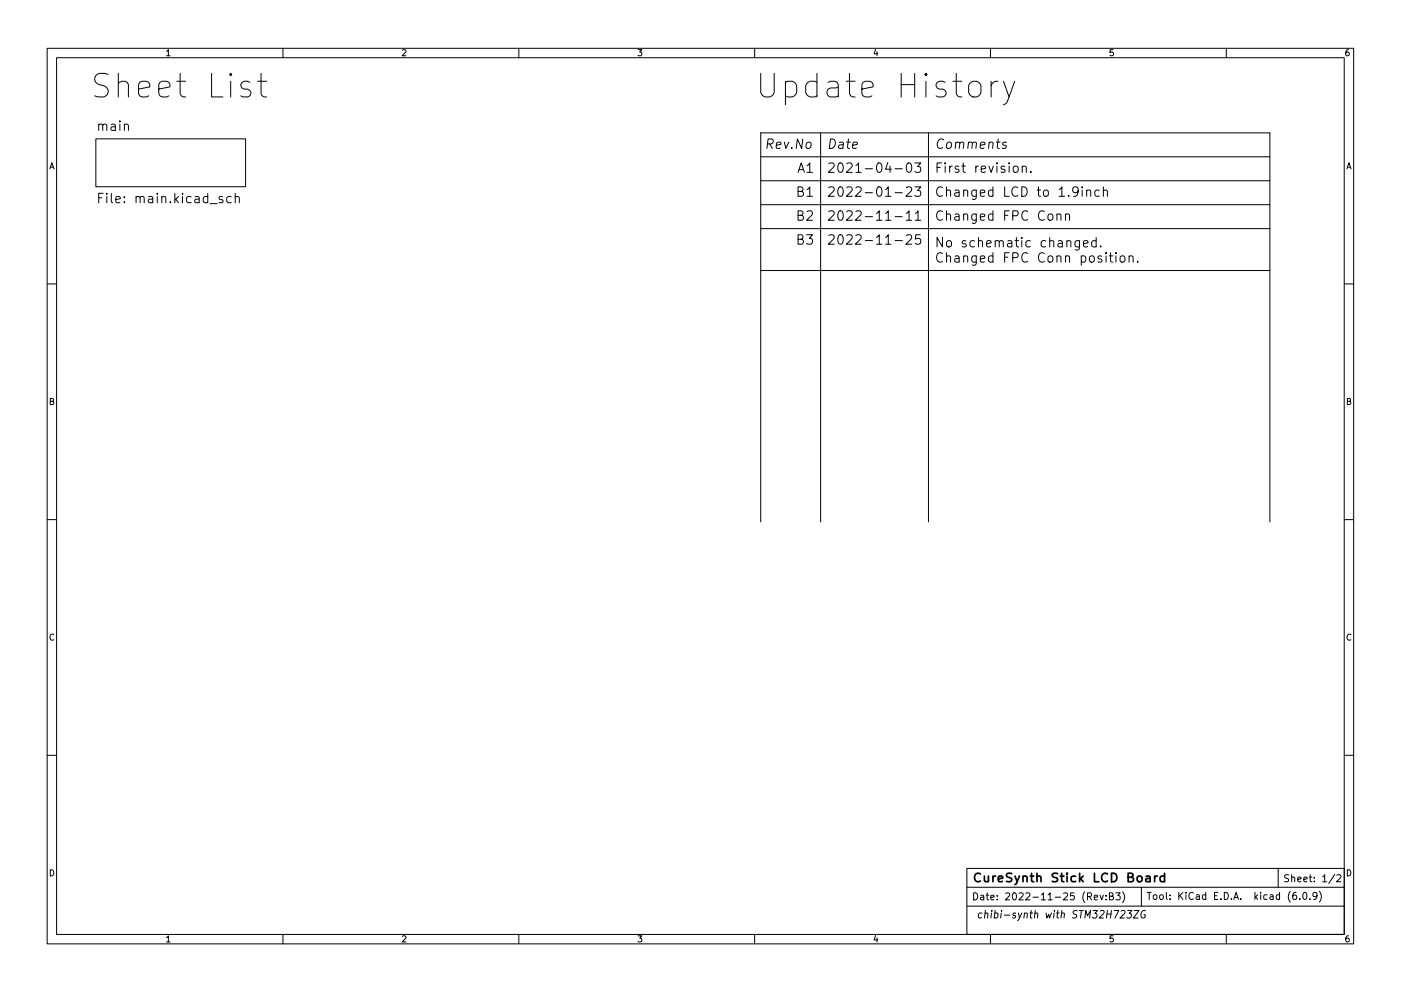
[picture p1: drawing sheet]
<svg xmlns="http://www.w3.org/2000/svg" width="297mm" height="210mm" viewBox="0 0 297 210" stroke-linecap="round" stroke-linejoin="round" font-family="sans-serif">
<g fill="none" stroke="#000" stroke-width=".21">
<path d="M10 10.2h277v190.1h-277zM12 12.2h273v186.1h-273zM53 17.5l-.5-.3h-.7l-.5 .3-.2 .5 .2 .7 1.7 .4 .2 .5-.2 .7-.5 .3h-1l-.4-.3M54.6 17.2h1.9M55.3 15.6v4.3l.3 .4 .5 .3h.4M60 10.2v2M110 10.2v2M160 10.2v2M210 10.2v2M210.1 17.2v3.4M211.6 17.2a1.28 1.28 0 0 0-1.5 1M212.8 17.2l1.1 3.4"/>
<path d="M215.1 17.2l-1.6 4.6-.7 .4M260 10.2v2M20.3 29.5h31.8v10.1h-31.8zM161.3 38.3h107.9M161.3 33.3h107.9M174 28.2v82.5M189.8 35.8h1.5M192.2 39.8l.2-.2 .7 .1a.54 .54 0 0 1 .1 .8l-1.1 1.2h1.2M192.4 34.7l.4-.1a1.26 1.26 0 0 1 0 2h-.2a1.33 1.33 0 0 1-.2-1.9zM194 34.6h1.2l-.7 .7a.54 .54 0 0 1 .7 .4v.5l-.2 .3-.7 .1-.3-.2M194 39.6h1.2l-.7 .8a.54 .54 0 0 1 .7 .4v.5l-.2 .3-.7 .1-.3-.2M196.8 28.2v82.5"/>
<path d="M213.4 30.2a.49 .49 0 0 0-.8 .3l.2 .3 .5 .1v.3l-.3 .3-.5-.1M215 35.3a.54 .54 0 0 1 .9 .3v.6a.54 .54 0 0 1-.6 .4 .54 .54 0 0 1-.5-.4v-.6zM216.7 35.4a.5 .5 0 0 1 .9 .1v1.1M216.7 35.2v1.4M218.5 36.4v.2M229.4 39.6v.2M233.9 39.6v2.1M20.9 42h.7M21.9 41h-1v2M49 41.8l-.6-.1-.3 .4v.5l.2 .3h.7M49.9 41.9a.5 .5 0 0 1 .8 .1v1M49.9 41v2"/>
<path d="M161.3 57.4h107.9M161.3 48.5h107.9M161.3 43.4h107.9M189.8 40.9h1.5M189.8 51h1.5M189.8 46h1.5M192.2 50l.2-.2 .7 .1a.54 .54 0 0 1 .1 .8l-1.1 1.1h1.2M192.2 45.3l.5-.6v2M192.2 46.7h1.1M194.1 45.3l.5-.6v2M194.1 46.7h1.1M195.1 49.8h-.9l-.1 1 .3-.2 .6 .1 .2 .3-.1 .6-.3 .2h-.4l-.3-.2"/>
<path d="M224.1 45.6a.5 .5 0 0 1 .9 .1v1M224.1 45.4v1.3M225.9 45.6a.5 .5 0 0 1 .9 .1v1M225.9 45.4v1.3M228.9 51.1v1.6a.54 .54 0 0 1-.9 .3M228.9 51.1h-.6l-.4 .3v.6l.2 .3h.8M229.7 51.7l1-.2-.1-.4h-.6l-.3 .2 .1 1h.8M230.4 40.5a.5 .5 0 0 1 .9 .1v1.1M230.4 40.3v1.4M232.4 51.1h-.6l-.4 .3v.6l.2 .3h.8M232.4 50.4v2M233.1 40.4l-.6-.1-.4 .4v.6l.2 .3h.8"/>
<path d="M233.4 52.2v.2M233.9 40.5a.5 .5 0 0 1 .9 .1v1.1M235.2 54.3h.7M235.5 53.6v1.7l.1 .2 .3 .1M236.6 53.6v.2M236.6 54.3v1.3M237.6 54.5a.54 .54 0 0 1 .5-.2 .54 .54 0 0 1 .4 .4v.5a.54 .54 0 0 1-.5 .4 .54 .54 0 0 1-.5-.4zM239.4 54.5a.5 .5 0 0 1 .8 .1v1M239.4 54.3v1.3M241.2 55.4v.2M10 60.2h2M285 60.2h2"/>
<path d="M10 110.2h2M161.3 110.7v-82.5h107.9v82.5M285 110.2h2M10 160.2h2M285 160.2h2M60 198.3v2M110 198.3v2M160 198.3v2M205 184.2h80v14h-80zM205 188.2h80M205 192.2h80M208.2 193.8l-.4-.1-.3 .3v.7h.6"/>
<path d="M208.8 193.9l.3-.2 .3 .1v1M208.9 193.2l-.2 1.6M210 198.3v2M210.2 193.7l-.1 1.1M210.3 193.2v.1M210.9 193.8l.5-.1 .2 .3-.2 .7h-.6M211 193.2l-.2 1.6M212.3 193.7l-.1 1.1M212.4 193.2l-.1 .1M212.9 194.2h1.2M215.4 193.8a.37 .37 0 0 0-.6 .1v.3l.5 .1v.2l-.2 .3-.4-.1M215.9 193.7l.3 1.1"/>
<path d="M216.6 193.7l-.6 1.5-.3 .1M217.2 193.9l.2-.2 .4 .1-.1 1M217.2 193.7l-.1 1.1M218.4 193.7h.5M218.6 193.2l-.1 1.3 .3 .3M219.4 193.9l.2-.2 .4 .1-.1 1M219.5 193.2l-.2 1.6M221.8 193.7l.1 1.1 .4-.8 .2 .8 .4-1.1M223.5 193.7l-.1 1.1M223.6 193.2v.1M224 193.7h.6M224.3 193.2l-.2 1.3 .3 .3"/>
<path d="M225.1 193.9l.2-.2 .3 .1v1M225.1 193.2l-.2 1.6M228.4 193.2h-.5l-.3 .1v.5l.6 .3 .1 .4-.4 .3-.5-.1M228.9 193.2h.8M229.3 193.2l-.2 1.6M230 194.8l.2-1.6 .4 1.1 .6-1.1-.2 1.6M231.8 193.2h.9l-.6 .6 .4 .1v.7l-.3 .2-.6-.2M232 190.4l.7-.1-.1-.3-.4-.1-.2 .2 .1 .8h.5M233.2 189.9l.4 1 .3-1M233.3 193.3l.6-.1 .2 .1v.3l-1.1 1.2h.9M234.5 190.8v.1M234.5 190v.1"/>
<path d="M234.7 193.9h.8M234.8 193.2l-.2 1.6M235.2 190.1h.7l.1-.2-.1-.3-.7-.2v1.5h.6l.2-.1 .1-.4-.4-.3M235.6 193.2l-.2 1.6M236.2 193.2h1l-.8 1.6M236.6 189.4h.9l-.5 .6 .4 .1v.7l-.2 .1-.6-.1M237.7 193.3l.6-.1 .2 .1v.3l-1.1 1.2h1M238 189.2a1.72 1.72 0 0 1 0 2.3M239.1 193.2h.9l-.6 .6 .4 .1-.1 .7-.2 .2-.6-.2M240.5 193.2h1l-1.2 1.6h1M242 188.2v4M242.8 193.2a.82 .82 0 0 0-.9 .6 .82 .82 0 0 0 .4 1l.4-.2 .1-.5h-.3"/>
<path d="M260 198.3v2M271 184.2v4M274.8 189.3l-.4 .1a1.01 1.01 0 0 0 0 1.4l.5-.1v-.5l-.2-.3h-.3l-.3 .3M275.6 190.7v.1M276.4 189.4l.2-.1a.8 .8 0 0 1 .5 .8 .8 .8 0 0 1-.5 .7 .99 .99 0 0 1-.2-1.4zM277.7 190.7v.1M279.2 190l-.3 .3-.4-.1-.1-.2 .1-.6 .4-.1 .2 .2a.99 .99 0 0 1-.3 1.3h-.3M279.7 189.1a1.72 1.72 0 0 1 0 2.3M283 185.5l-1.3 1.9M283.4 185.7l.6-.1 .3 .4-.9 1.1h.9"/>
</g>
<path d="M243 186h.8l.1 1.1M243.9 186.3l-.7 .1a.35 .35 0 0 0-.3 .2 .35 .35 0 0 0 .1 .4h.9M244.8 185.9v1.2M245.4 185.9l-.4 .1-.2 .2M246.9 186l-.6-.1-.4 .3v.5l.2 .3h.8M246.9 185.3v1.8" fill="none" stroke="#000" stroke-width=".36"/>
<g font-size="7">
<text x="19" y="20.8">Sheet List</text>
<text x="160" y="20.8">Update History</text>
</g>
<g font-size="2.8">
<text x="20.8" y="27.8">main</text>
<text x="163.1" y="31.6">Rev.No</text>
<text x="175.3" y="31.6">Date</text>
<text x="198.1" y="31.6">Comments</text>
<text x="169.1" y="41.7">B1</text>
<text x="169.1" y="36.7">A1</text>
<text x="175.3" y="36.7">2021-04-03</text>
<text x="175.3" y="41.7">2022-01-23</text>
<text x="198.1" y="36.7">First revision.</text>
<text x="198.1" y="41.7">Changed LCD to 1.9inch</text>
<text x="22.2" y="43.1">File: main.kicad_sch</text>
<text x="169.1" y="46.8">B2</text>
<text x="175.3" y="46.8">2022-11-11</text>
<text x="198.1" y="46.8">Changed FPC Conn</text>
<text x="169.1" y="51.9">B3</text>
<text x="175.3" y="51.9">2022-11-25</text>
<text x="198.1" y="52.5">No schematic changed.</text>
<text x="198.1" y="55.7">Changed FPC Conn position.</text>
</g>
<text font-size="2.5" x="206" y="187.2">CureSynth Stick LCD Board</text>
<g font-size="2.1">
<text x="206" y="191">Date: 2022-11-25 (Rev:B3)</text>
<text x="243" y="190.9">Tool: KiCad E.D.A. kicad (6.0.9)</text>
<text x="272" y="187.2">Sheet: 1/2</text>
</g>
<g font-size="1.8">
<text x="35" y="11.9">1</text>
<text x="85" y="11.9">2</text>
<text x="135" y="11.9">3</text>
<text x="185" y="11.9">4</text>
<text x="235" y="11.9">5</text>
<text x="285" y="11.9">6</text>
<text x="10.3" y="35.9">A</text>
<text x="285.3" y="35.9">A</text>
<text x="10.3" y="85.9">B</text>
<text x="285.3" y="85.9">B</text>
<text x="10.3" y="135.9">C</text>
<text x="285.3" y="135.9">C</text>
<text x="10.3" y="185.9">D</text>
<text x="285.3" y="185.9">D</text>
<text x="35" y="199.9">1</text>
<text x="85" y="199.9">2</text>
<text x="135" y="199.9">3</text>
<text x="185" y="199.9">4</text>
<text x="235" y="199.9">5</text>
<text x="285" y="199.9">6</text>
</g>
</svg>
